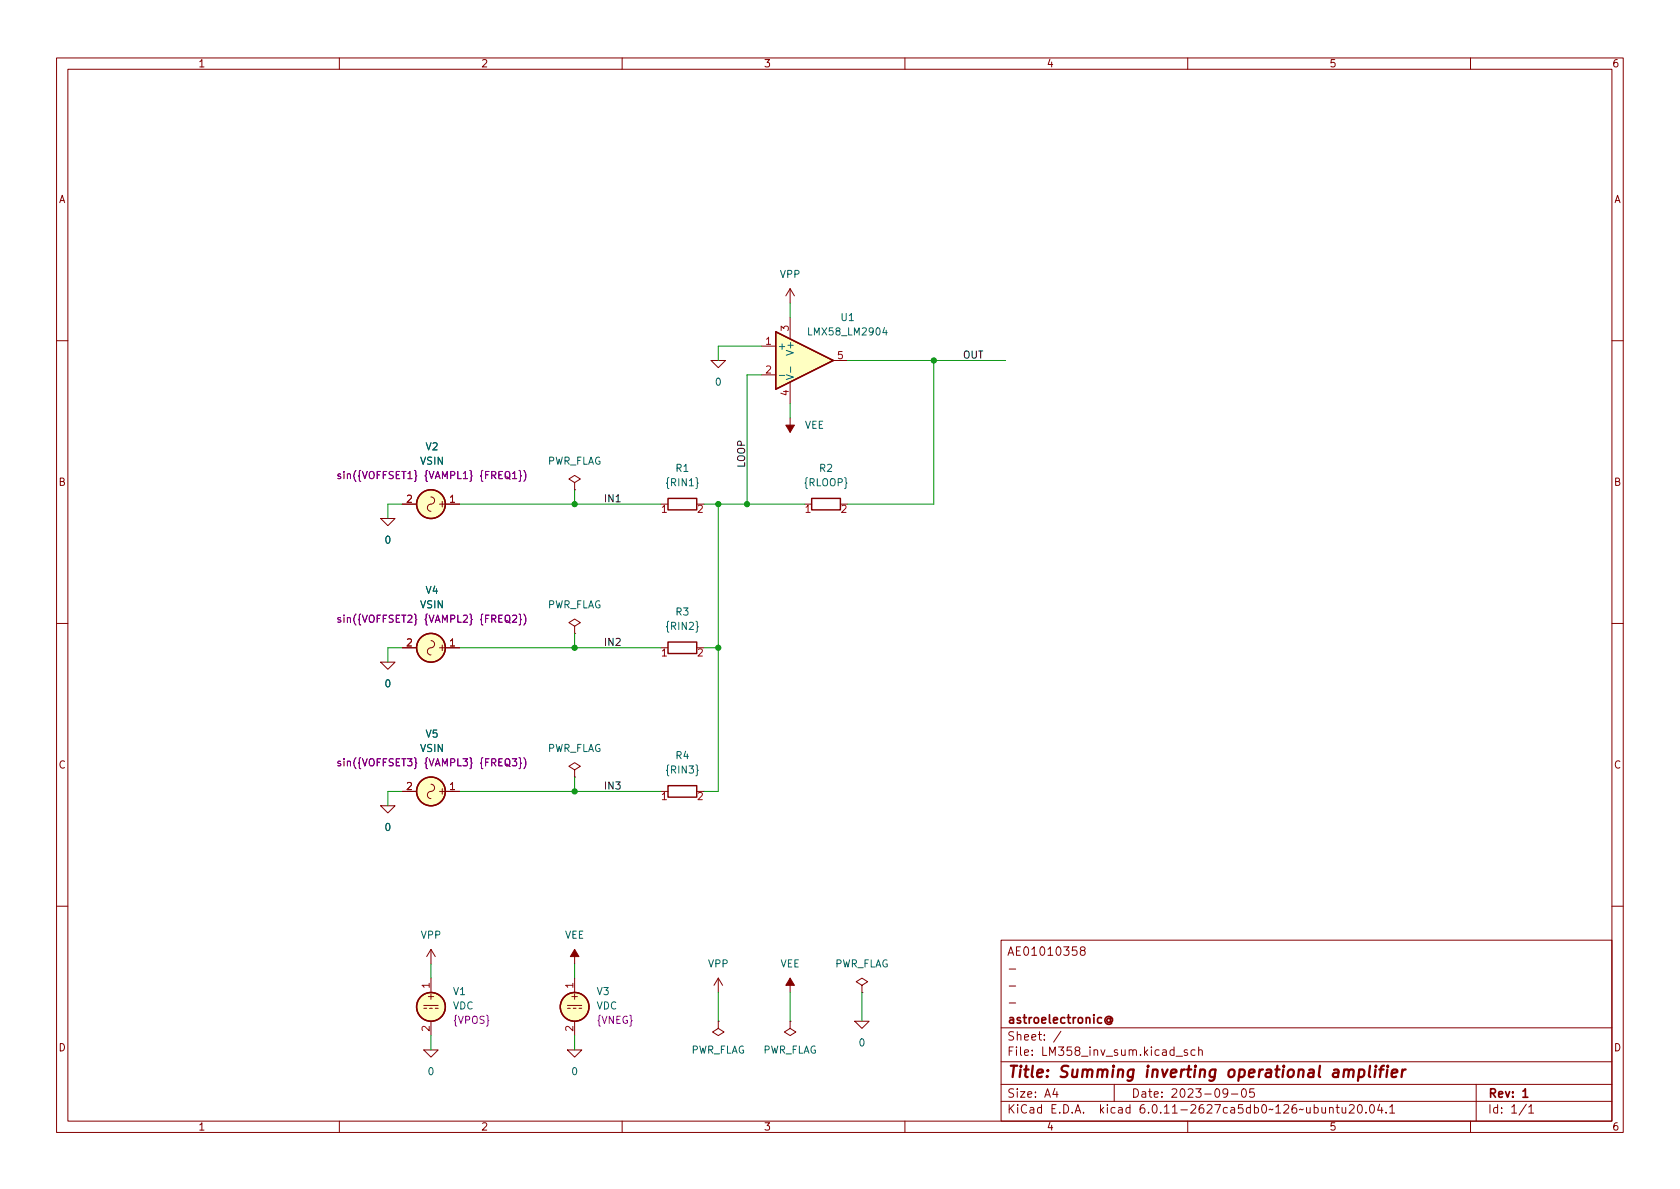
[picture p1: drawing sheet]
(kicad_sch (version 20211123) (generator eeschema)

 (paper "A4")

 (title_block
  (title "Summing inverting operational amplifier")
  (date "2023-09-05")
  (rev "1")
  (company "astroelectronic@")
  (comment 1 "-")
  (comment 2 "-")
  (comment 3 "-")
  (comment 4 "AE01010358"))

 (lib_symbols
  (symbol "Device:R" (pin_names (offset 0) hide) (in_bom yes) (on_board yes)
   (property "Reference" "R" (id 0) (at 2.032 0 90) (effects (font (size 1.27 1.27))))
   (property "Value" "R" (id 1) (at 0 0 90) (effects (font (size 1.27 1.27))))
   (property "Footprint" "" (id 2) (at -1.778 0 90) (effects (font (size 1.27 1.27)) hide))
   (property "Datasheet" "~" (id 3) (at 0 0 0) (effects (font (size 1.27 1.27)) hide))
   (symbol "R_0_1"
    (rectangle (start -1.016 -2.54) (end 1.016 2.54) (stroke (width 0.254) (type default) (color 0 0 0 0)) (fill (type none))))
   (symbol "R_1_1"
    (pin passive line (at 0 3.81 270) (length 1.27) (name "~" (effects (font (size 1.27 1.27)))) (number "1" (effects (font (size 1.27 1.27)))))
    (pin passive line (at 0 -3.81 90) (length 1.27) (name "~" (effects (font (size 1.27 1.27)))) (number "2" (effects (font (size 1.27 1.27)))))))
  (symbol "LM358:LMX58_LM2904" (pin_names (offset 0.254)) (in_bom yes) (on_board yes)
   (property "Reference" "U" (id 0) (at 3.81 3.175 0) (effects (font (size 1.27 1.27)) (justify left)))
   (property "Value" "LMX58_LM2904" (id 1) (at 3.81 -3.175 0) (effects (font (size 1.27 1.27)) (justify left)))
   (property "Footprint" "" (id 2) (at 0 0 0) (effects (font (size 1.27 1.27)) hide))
   (property "Datasheet" "~" (id 3) (at 0 0 0) (effects (font (size 1.27 1.27)) hide))
   (property "Spice_Netlist_Enabled" "Y" (id 4) (at 0 0 0) (effects (font (size 1.27 1.27)) (justify left) hide))
   (property "Spice_Primitive" "X" (id 5) (at 0 0 0) (effects (font (size 1.27 1.27)) (justify left) hide))
   (symbol "LMX58_LM2904_0_1"
    (polyline (pts (xy 5.08 0) (xy -5.08 5.08) (xy -5.08 -5.08) (xy 5.08 0)) (stroke (width 0.254) (type default) (color 0 0 0 0)) (fill (type background))))
   (symbol "LMX58_LM2904_1_1"
    (pin passive line (at -7.62 2.54 0) (length 2.54) (name "+" (effects (font (size 1.27 1.27)))) (number "1" (effects (font (size 1.27 1.27)))))
    (pin passive line (at -7.62 -2.54 0) (length 2.54) (name "-" (effects (font (size 1.27 1.27)))) (number "2" (effects (font (size 1.27 1.27)))))
    (pin passive line (at -2.54 7.62 270) (length 3.81) (name "V+" (effects (font (size 1.27 1.27)))) (number "3" (effects (font (size 1.27 1.27)))))
    (pin passive line (at -2.54 -7.62 90) (length 3.81) (name "V-" (effects (font (size 1.27 1.27)))) (number "4" (effects (font (size 1.27 1.27)))))
    (pin passive line (at 7.62 0 180) (length 2.54) (name "~" (effects (font (size 1.27 1.27)))) (number "5" (effects (font (size 1.27 1.27)))))))
  (symbol "R_1" (pin_names (offset 0) hide) (in_bom yes) (on_board yes)
   (property "Reference" "R" (id 0) (at 2.032 0 90) (effects (font (size 1.27 1.27))))
   (property "Value" "R_1" (id 1) (at 0 0 90) (effects (font (size 1.27 1.27))))
   (property "Footprint" "" (id 2) (at -1.778 0 90) (effects (font (size 1.27 1.27)) hide))
   (property "Datasheet" "~" (id 3) (at 0 0 0) (effects (font (size 1.27 1.27)) hide))
   (symbol "R_1_0_1"
    (rectangle (start -1.016 -2.54) (end 1.016 2.54) (stroke (width 0.254) (type default) (color 0 0 0 0)) (fill (type none))))
   (symbol "R_1_1_1"
    (pin passive line (at 0 3.81 270) (length 1.27) (name "~" (effects (font (size 1.27 1.27)))) (number "1" (effects (font (size 1.27 1.27)))))
    (pin passive line (at 0 -3.81 90) (length 1.27) (name "~" (effects (font (size 1.27 1.27)))) (number "2" (effects (font (size 1.27 1.27)))))))
  (symbol "Simulation_SPICE:VDC" (pin_names (offset 0.0254) hide) (in_bom yes) (on_board yes)
   (property "Reference" "V" (id 0) (at 2.54 2.54 0) (effects (font (size 1.27 1.27)) (justify left)))
   (property "Value" "VDC" (id 1) (at 2.54 0 0) (effects (font (size 1.27 1.27)) (justify left)))
   (property "Footprint" "" (id 2) (at 0 0 0) (effects (font (size 1.27 1.27)) hide))
   (property "Datasheet" "~" (id 3) (at 0 0 0) (effects (font (size 1.27 1.27)) hide))
   (property "Spice_Netlist_Enabled" "Y" (id 4) (at 0 0 0) (effects (font (size 1.27 1.27)) (justify left) hide))
   (property "Spice_Primitive" "V" (id 5) (at 0 0 0) (effects (font (size 1.27 1.27)) (justify left) hide))
   (property "Spice_Model" "dc(1)" (id 6) (at 2.54 -2.54 0) (effects (font (size 1.27 1.27)) (justify left)))
   (symbol "VDC_0_0"
    (polyline (pts (xy -1.27 0.254) (xy 1.27 0.254)) (stroke (width 0) (type default) (color 0 0 0 0)) (fill (type none)))
    (polyline (pts (xy -0.762 -0.254) (xy -1.27 -0.254)) (stroke (width 0) (type default) (color 0 0 0 0)) (fill (type none)))
    (polyline (pts (xy 0.254 -0.254) (xy -0.254 -0.254)) (stroke (width 0) (type default) (color 0 0 0 0)) (fill (type none)))
    (polyline (pts (xy 1.27 -0.254) (xy 0.762 -0.254)) (stroke (width 0) (type default) (color 0 0 0 0)) (fill (type none)))
    (text "+" (at 0 1.905 0) (effects (font (size 1.27 1.27)))))
   (symbol "VDC_0_1"
    (circle (center 0 0) (radius 2.54) (stroke (width 0.254) (type default) (color 0 0 0 0)) (fill (type background))))
   (symbol "VDC_1_1"
    (pin passive line (at 0 5.08 270) (length 2.54) (name "~" (effects (font (size 1.27 1.27)))) (number "1" (effects (font (size 1.27 1.27)))))
    (pin passive line (at 0 -5.08 90) (length 2.54) (name "~" (effects (font (size 1.27 1.27)))) (number "2" (effects (font (size 1.27 1.27)))))))
  (symbol "Simulation_SPICE:VSIN" (pin_names (offset 0.0254) hide) (in_bom yes) (on_board yes)
   (property "Reference" "V" (id 0) (at 2.54 2.54 0) (effects (font (size 1.27 1.27)) (justify left)))
   (property "Value" "VSIN" (id 1) (at 2.54 0 0) (effects (font (size 1.27 1.27)) (justify left)))
   (property "Footprint" "" (id 2) (at 0 0 0) (effects (font (size 1.27 1.27)) hide))
   (property "Datasheet" "~" (id 3) (at 0 0 0) (effects (font (size 1.27 1.27)) hide))
   (property "Spice_Netlist_Enabled" "Y" (id 4) (at 0 0 0) (effects (font (size 1.27 1.27)) (justify left) hide))
   (property "Spice_Primitive" "V" (id 5) (at 0 0 0) (effects (font (size 1.27 1.27)) (justify left) hide))
   (property "Spice_Model" "sin(0 1 1k)" (id 6) (at 2.54 -2.54 0) (effects (font (size 1.27 1.27)) (justify left)))
   (symbol "VSIN_0_0"
    (arc (start 0 0) (mid -0.635 0.635) (end -1.27 0) (stroke (width 0) (type default) (color 0 0 0 0)) (fill (type none)))
    (arc (start 0 0) (mid 0.635 -0.635) (end 1.27 0) (stroke (width 0) (type default) (color 0 0 0 0)) (fill (type none)))
    (text "+" (at 0 1.905 0) (effects (font (size 1.27 1.27)))))
   (symbol "VSIN_0_1"
    (circle (center 0 0) (radius 2.54) (stroke (width 0.254) (type default) (color 0 0 0 0)) (fill (type background))))
   (symbol "VSIN_1_1"
    (pin passive line (at 0 5.08 270) (length 2.54) (name "~" (effects (font (size 1.27 1.27)))) (number "1" (effects (font (size 1.27 1.27)))))
    (pin passive line (at 0 -5.08 90) (length 2.54) (name "~" (effects (font (size 1.27 1.27)))) (number "2" (effects (font (size 1.27 1.27)))))))
  (symbol "VDC_1" (pin_names (offset 0.0254) hide) (in_bom yes) (on_board yes)
   (property "Reference" "V" (id 0) (at 2.54 2.54 0) (effects (font (size 1.27 1.27)) (justify left)))
   (property "Value" "VDC_1" (id 1) (at 2.54 0 0) (effects (font (size 1.27 1.27)) (justify left)))
   (property "Footprint" "" (id 2) (at 0 0 0) (effects (font (size 1.27 1.27)) hide))
   (property "Datasheet" "~" (id 3) (at 0 0 0) (effects (font (size 1.27 1.27)) hide))
   (property "Spice_Netlist_Enabled" "Y" (id 4) (at 0 0 0) (effects (font (size 1.27 1.27)) (justify left) hide))
   (property "Spice_Primitive" "V" (id 5) (at 0 0 0) (effects (font (size 1.27 1.27)) (justify left) hide))
   (property "Spice_Model" "dc(1)" (id 6) (at 2.54 -2.54 0) (effects (font (size 1.27 1.27)) (justify left)))
   (symbol "VDC_1_0_0"
    (polyline (pts (xy -1.27 0.254) (xy 1.27 0.254)) (stroke (width 0) (type default) (color 0 0 0 0)) (fill (type none)))
    (polyline (pts (xy -0.762 -0.254) (xy -1.27 -0.254)) (stroke (width 0) (type default) (color 0 0 0 0)) (fill (type none)))
    (polyline (pts (xy 0.254 -0.254) (xy -0.254 -0.254)) (stroke (width 0) (type default) (color 0 0 0 0)) (fill (type none)))
    (polyline (pts (xy 1.27 -0.254) (xy 0.762 -0.254)) (stroke (width 0) (type default) (color 0 0 0 0)) (fill (type none)))
    (text "+" (at 0 1.905 0) (effects (font (size 1.27 1.27)))))
   (symbol "VDC_1_0_1"
    (circle (center 0 0) (radius 2.54) (stroke (width 0.254) (type default) (color 0 0 0 0)) (fill (type background))))
   (symbol "VDC_1_1_1"
    (pin passive line (at 0 5.08 270) (length 2.54) (name "~" (effects (font (size 1.27 1.27)))) (number "1" (effects (font (size 1.27 1.27)))))
    (pin passive line (at 0 -5.08 90) (length 2.54) (name "~" (effects (font (size 1.27 1.27)))) (number "2" (effects (font (size 1.27 1.27)))))))
  (symbol "power:PWR_FLAG" (power) (pin_numbers hide) (pin_names (offset 0) hide) (in_bom yes) (on_board yes)
   (property "Reference" "#FLG" (id 0) (at 0 1.905 0) (effects (font (size 1.27 1.27)) hide))
   (property "Value" "PWR_FLAG" (id 1) (at 0 3.81 0) (effects (font (size 1.27 1.27))))
   (property "Footprint" "" (id 2) (at 0 0 0) (effects (font (size 1.27 1.27)) hide))
   (property "Datasheet" "~" (id 3) (at 0 0 0) (effects (font (size 1.27 1.27)) hide))
   (symbol "PWR_FLAG_0_0"
    (pin power_out line (at 0 0 90) (length 0) (name "pwr" (effects (font (size 1.27 1.27)))) (number "1" (effects (font (size 1.27 1.27))))))
   (symbol "PWR_FLAG_0_1"
    (polyline (pts (xy 0 0) (xy 0 1.27) (xy -1.016 1.905) (xy 0 2.54) (xy 1.016 1.905) (xy 0 1.27)) (stroke (width 0) (type default) (color 0 0 0 0)) (fill (type none)))))
  (symbol "power:VEE" (power) (pin_names (offset 0)) (in_bom yes) (on_board yes)
   (property "Reference" "#PWR" (id 0) (at 0 -3.81 0) (effects (font (size 1.27 1.27)) hide))
   (property "Value" "VEE" (id 1) (at 0 3.81 0) (effects (font (size 1.27 1.27))))
   (property "Footprint" "" (id 2) (at 0 0 0) (effects (font (size 1.27 1.27)) hide))
   (property "Datasheet" "" (id 3) (at 0 0 0) (effects (font (size 1.27 1.27)) hide))
   (symbol "VEE_0_1"
    (polyline (pts (xy 0 0) (xy 0 2.54)) (stroke (width 0) (type default) (color 0 0 0 0)) (fill (type none)))
    (polyline (pts (xy 0.762 1.27) (xy -0.762 1.27) (xy 0 2.54) (xy 0.762 1.27)) (stroke (width 0) (type default) (color 0 0 0 0)) (fill (type outline))))
   (symbol "VEE_1_1"
    (pin power_in line (at 0 0 90) (length 0) hide (name "VEE" (effects (font (size 1.27 1.27)))) (number "1" (effects (font (size 1.27 1.27)))))))
  (symbol "power:VPP" (power) (pin_names (offset 0)) (in_bom yes) (on_board yes)
   (property "Reference" "#PWR" (id 0) (at 0 -3.81 0) (effects (font (size 1.27 1.27)) hide))
   (property "Value" "VPP" (id 1) (at 0 3.81 0) (effects (font (size 1.27 1.27))))
   (property "Footprint" "" (id 2) (at 0 0 0) (effects (font (size 1.27 1.27)) hide))
   (property "Datasheet" "" (id 3) (at 0 0 0) (effects (font (size 1.27 1.27)) hide))
   (symbol "VPP_0_1"
    (polyline (pts (xy -0.762 1.27) (xy 0 2.54)) (stroke (width 0) (type default) (color 0 0 0 0)) (fill (type none)))
    (polyline (pts (xy 0 0) (xy 0 2.54)) (stroke (width 0) (type default) (color 0 0 0 0)) (fill (type none)))
    (polyline (pts (xy 0 2.54) (xy 0.762 1.27)) (stroke (width 0) (type default) (color 0 0 0 0)) (fill (type none))))
   (symbol "VPP_1_1"
    (pin power_in line (at 0 0 90) (length 0) hide (name "VPP" (effects (font (size 1.27 1.27)))) (number "1" (effects (font (size 1.27 1.27)))))))
  (symbol "pspice:0" (power) (pin_names (offset 0)) (in_bom yes) (on_board yes)
   (property "Reference" "#GND" (id 0) (at 0 -2.54 0) (effects (font (size 1.27 1.27)) hide))
   (property "Value" "0" (id 1) (at 0 -1.778 0) (effects (font (size 1.27 1.27))))
   (property "Footprint" "" (id 2) (at 0 0 0) (effects (font (size 1.27 1.27)) hide))
   (property "Datasheet" "~" (id 3) (at 0 0 0) (effects (font (size 1.27 1.27)) hide))
   (symbol "0_0_1"
    (polyline (pts (xy -1.27 0) (xy 0 -1.27) (xy 1.27 0) (xy -1.27 0)) (stroke (width 0) (type default) (color 0 0 0 0)) (fill (type none))))
   (symbol "0_1_1"
    (pin power_in line (at 0 0 0) (length 0) hide (name "0" (effects (font (size 1.016 1.016)))) (number "1" (effects (font (size 1.016 1.016))))))))

 (junction (at 127 114.3) (diameter 0) (color 0 0 0 0))
 (junction (at 101.6 114.3) (diameter 0) (color 0 0 0 0))
 (junction (at 127 88.9) (diameter 0) (color 0 0 0 0))
 (junction (at 132.08 88.9) (diameter 0) (color 0 0 0 0))
 (junction (at 101.6 88.9) (diameter 0) (color 0 0 0 0))
 (junction (at 101.6 139.7) (diameter 0) (color 0 0 0 0))
 (junction (at 165.1 63.5) (diameter 0) (color 0 0 0 0))

 (wire (pts (xy 101.6 86.36) (xy 101.6 88.9)) (stroke (width 0) (type default) (color 0 0 0 0)))
 (wire (pts (xy 132.08 88.9) (xy 142.24 88.9)) (stroke (width 0) (type default) (color 0 0 0 0)))
 (wire (pts (xy 68.58 114.3) (xy 71.12 114.3)) (stroke (width 0) (type default) (color 0 0 0 0)))
 (wire (pts (xy 139.7 175.26) (xy 139.7 180.34)) (stroke (width 0) (type default) (color 0 0 0 0)))
 (wire (pts (xy 127 88.9) (xy 127 114.3)) (stroke (width 0) (type default) (color 0 0 0 0)))
 (wire (pts (xy 68.58 88.9) (xy 71.12 88.9)) (stroke (width 0) (type default) (color 0 0 0 0)))
 (wire (pts (xy 134.62 60.96) (xy 127 60.96)) (stroke (width 0) (type default) (color 0 0 0 0)))
 (wire (pts (xy 149.86 88.9) (xy 165.1 88.9)) (stroke (width 0) (type default) (color 0 0 0 0)))
 (wire (pts (xy 101.6 114.3) (xy 81.28 114.3)) (stroke (width 0) (type default) (color 0 0 0 0)))
 (wire (pts (xy 101.6 139.7) (xy 81.28 139.7)) (stroke (width 0) (type default) (color 0 0 0 0)))
 (wire (pts (xy 132.08 66.04) (xy 132.08 88.9)) (stroke (width 0) (type default) (color 0 0 0 0)))
 (wire (pts (xy 139.7 53.34) (xy 139.7 55.88)) (stroke (width 0) (type default) (color 0 0 0 0)))
 (wire (pts (xy 101.6 170.18) (xy 101.6 172.72)) (stroke (width 0) (type default) (color 0 0 0 0)))
 (wire (pts (xy 76.2 170.18) (xy 76.2 172.72)) (stroke (width 0) (type default) (color 0 0 0 0)))
 (wire (pts (xy 134.62 66.04) (xy 132.08 66.04)) (stroke (width 0) (type default) (color 0 0 0 0)))
 (wire (pts (xy 101.6 182.88) (xy 101.6 185.42)) (stroke (width 0) (type default) (color 0 0 0 0)))
 (wire (pts (xy 139.7 71.12) (xy 139.7 73.66)) (stroke (width 0) (type default) (color 0 0 0 0)))
 (wire (pts (xy 165.1 63.5) (xy 149.86 63.5)) (stroke (width 0) (type default) (color 0 0 0 0)))
 (wire (pts (xy 68.58 88.9) (xy 68.58 91.44)) (stroke (width 0) (type default) (color 0 0 0 0)))
 (wire (pts (xy 116.84 139.7) (xy 101.6 139.7)) (stroke (width 0) (type default) (color 0 0 0 0)))
 (wire (pts (xy 101.6 111.76) (xy 101.6 114.3)) (stroke (width 0) (type default) (color 0 0 0 0)))
 (wire (pts (xy 152.4 175.26) (xy 152.4 180.34)) (stroke (width 0) (type default) (color 0 0 0 0)))
 (wire (pts (xy 101.6 137.16) (xy 101.6 139.7)) (stroke (width 0) (type default) (color 0 0 0 0)))
 (wire (pts (xy 165.1 63.5) (xy 177.8 63.5)) (stroke (width 0) (type default) (color 0 0 0 0)))
 (wire (pts (xy 127 139.7) (xy 127 114.3)) (stroke (width 0) (type default) (color 0 0 0 0)))
 (wire (pts (xy 124.46 88.9) (xy 127 88.9)) (stroke (width 0) (type default) (color 0 0 0 0)))
 (wire (pts (xy 124.46 139.7) (xy 127 139.7)) (stroke (width 0) (type default) (color 0 0 0 0)))
 (wire (pts (xy 68.58 139.7) (xy 71.12 139.7)) (stroke (width 0) (type default) (color 0 0 0 0)))
 (wire (pts (xy 116.84 114.3) (xy 101.6 114.3)) (stroke (width 0) (type default) (color 0 0 0 0)))
 (wire (pts (xy 127 114.3) (xy 124.46 114.3)) (stroke (width 0) (type default) (color 0 0 0 0)))
 (wire (pts (xy 76.2 182.88) (xy 76.2 185.42)) (stroke (width 0) (type default) (color 0 0 0 0)))
 (wire (pts (xy 127 175.26) (xy 127 180.34)) (stroke (width 0) (type default) (color 0 0 0 0)))
 (wire (pts (xy 68.58 139.7) (xy 68.58 142.24)) (stroke (width 0) (type default) (color 0 0 0 0)))
 (wire (pts (xy 116.84 88.9) (xy 101.6 88.9)) (stroke (width 0) (type default) (color 0 0 0 0)))
 (wire (pts (xy 165.1 88.9) (xy 165.1 63.5)) (stroke (width 0) (type default) (color 0 0 0 0)))
 (wire (pts (xy 127 88.9) (xy 132.08 88.9)) (stroke (width 0) (type default) (color 0 0 0 0)))
 (wire (pts (xy 101.6 88.9) (xy 81.28 88.9)) (stroke (width 0) (type default) (color 0 0 0 0)))
 (wire (pts (xy 127 60.96) (xy 127 63.5)) (stroke (width 0) (type default) (color 0 0 0 0)))
 (wire (pts (xy 68.58 114.3) (xy 68.58 116.84)) (stroke (width 0) (type default) (color 0 0 0 0)))

 (label "IN2" (at 106.68 114.3 0) (effects (font (size 1.27 1.27)) (justify left bottom)))
 (label "LOOP" (at 132.08 82.55 90) (effects (font (size 1.27 1.27)) (justify left bottom)))
 (label "OUT" (at 170.18 63.5 0) (effects (font (size 1.27 1.27)) (justify left bottom)))
 (label "IN3" (at 106.68 139.7 0) (effects (font (size 1.27 1.27)) (justify left bottom)))
 (label "IN1" (at 106.68 88.9 0) (effects (font (size 1.27 1.27)) (justify left bottom)))

 (symbol (lib_id "Simulation_SPICE:VDC") (at 101.6 177.8 0) (unit 1) (in_bom yes) (on_board yes) (fields_autoplaced)
  (property "Reference" "V3" (id 0) (at 105.41 175.0701 0) (effects (font (size 1.27 1.27)) (justify left)))
  (property "Value" "VDC" (id 1) (at 105.41 177.6101 0) (effects (font (size 1.27 1.27)) (justify left)))
  (property "Footprint" "" (id 2) (at 101.6 177.8 0) (effects (font (size 1.27 1.27)) hide))
  (property "Datasheet" "~" (id 3) (at 101.6 177.8 0) (effects (font (size 1.27 1.27)) hide))
  (property "Spice_Netlist_Enabled" "Y" (id 4) (at 101.6 177.8 0) (effects (font (size 1.27 1.27)) (justify left) hide))
  (property "Spice_Primitive" "V" (id 5) (at 101.6 177.8 0) (effects (font (size 1.27 1.27)) (justify left) hide))
  (property "Spice_Model" "{VNEG}" (id 6) (at 105.41 180.1501 0) (effects (font (size 1.27 1.27)) (justify left))) (pin "1") (pin "2"))

 (symbol (lib_id "power:VPP") (at 76.2 170.18 0) (unit 1) (in_bom yes) (on_board yes) (fields_autoplaced)
  (property "Reference" "#PWR01" (id 0) (at 76.2 173.99 0) (effects (font (size 1.27 1.27)) hide))
  (property "Value" "VPP" (id 1) (at 76.2 165.1 0))
  (property "Footprint" "" (id 2) (at 76.2 170.18 0) (effects (font (size 1.27 1.27)) hide))
  (property "Datasheet" "" (id 3) (at 76.2 170.18 0) (effects (font (size 1.27 1.27)) hide)) (pin "1"))

 (symbol (lib_id "power:PWR_FLAG") (at 101.6 86.36 0) (unit 1) (in_bom yes) (on_board yes) (fields_autoplaced)
  (property "Reference" "#FLG01" (id 0) (at 101.6 84.455 0) (effects (font (size 1.27 1.27)) hide))
  (property "Value" "PWR_FLAG" (id 1) (at 101.6 81.28 0))
  (property "Footprint" "" (id 2) (at 101.6 86.36 0) (effects (font (size 1.27 1.27)) hide))
  (property "Datasheet" "~" (id 3) (at 101.6 86.36 0) (effects (font (size 1.27 1.27)) hide)) (pin "1"))

 (symbol (lib_id "Simulation_SPICE:VSIN") (at 76.2 139.7 270) (unit 1) (in_bom yes) (on_board yes) (fields_autoplaced)
  (property "Reference" "V5" (id 0) (at 76.3897 129.54 90))
  (property "Value" "VSIN" (id 1) (at 76.3897 132.08 90))
  (property "Footprint" "" (id 2) (at 76.2 139.7 0) (effects (font (size 1.27 1.27)) hide))
  (property "Datasheet" "~" (id 3) (at 76.2 139.7 0) (effects (font (size 1.27 1.27)) hide))
  (property "Spice_Netlist_Enabled" "Y" (id 4) (at 76.2 139.7 0) (effects (font (size 1.27 1.27)) (justify left) hide))
  (property "Spice_Primitive" "V" (id 5) (at 76.2 139.7 0) (effects (font (size 1.27 1.27)) (justify left) hide))
  (property "Spice_Model" "sin({VOFFSET3} {VAMPL3} {FREQ3})" (id 6) (at 76.3897 134.62 90)) (pin "1") (pin "2"))

 (symbol (lib_id "pspice:0") (at 152.4 180.34 0) (unit 1) (in_bom yes) (on_board yes) (fields_autoplaced)
  (property "Reference" "#GND05" (id 0) (at 152.4 182.88 0) (effects (font (size 1.27 1.27)) hide))
  (property "Value" "0" (id 1) (at 152.4 184.15 0))
  (property "Footprint" "" (id 2) (at 152.4 180.34 0) (effects (font (size 1.27 1.27)) hide))
  (property "Datasheet" "~" (id 3) (at 152.4 180.34 0) (effects (font (size 1.27 1.27)) hide)) (pin "1"))

 (symbol (lib_id "pspice:0") (at 68.58 116.84 0) (unit 1) (in_bom yes) (on_board yes) (fields_autoplaced)
  (property "Reference" "#GND0101" (id 0) (at 68.58 119.38 0) (effects (font (size 1.27 1.27)) hide))
  (property "Value" "0" (id 1) (at 68.58 120.65 0))
  (property "Footprint" "" (id 2) (at 68.58 116.84 0) (effects (font (size 1.27 1.27)) hide))
  (property "Datasheet" "~" (id 3) (at 68.58 116.84 0) (effects (font (size 1.27 1.27)) hide)) (pin "1"))

 (symbol (lib_id "pspice:0") (at 68.58 142.24 0) (unit 1) (in_bom yes) (on_board yes) (fields_autoplaced)
  (property "Reference" "#GND02" (id 0) (at 68.58 144.78 0) (effects (font (size 1.27 1.27)) hide))
  (property "Value" "0" (id 1) (at 68.58 146.05 0))
  (property "Footprint" "" (id 2) (at 68.58 142.24 0) (effects (font (size 1.27 1.27)) hide))
  (property "Datasheet" "~" (id 3) (at 68.58 142.24 0) (effects (font (size 1.27 1.27)) hide)) (pin "1"))

 (symbol (lib_id "power:PWR_FLAG") (at 101.6 111.76 0) (unit 1) (in_bom yes) (on_board yes) (fields_autoplaced)
  (property "Reference" "#FLG0101" (id 0) (at 101.6 109.855 0) (effects (font (size 1.27 1.27)) hide))
  (property "Value" "PWR_FLAG" (id 1) (at 101.6 106.68 0))
  (property "Footprint" "" (id 2) (at 101.6 111.76 0) (effects (font (size 1.27 1.27)) hide))
  (property "Datasheet" "~" (id 3) (at 101.6 111.76 0) (effects (font (size 1.27 1.27)) hide)) (pin "1"))

 (symbol (lib_name "R_1") (lib_id "Device:R") (at 120.65 114.3 90) (unit 1) (in_bom yes) (on_board yes) (fields_autoplaced)
  (property "Reference" "R3" (id 0) (at 120.65 107.95 90))
  (property "Value" "{RIN2}" (id 1) (at 120.65 110.49 90))
  (property "Footprint" "" (id 2) (at 120.65 116.078 90) (effects (font (size 1.27 1.27)) hide))
  (property "Datasheet" "~" (id 3) (at 120.65 114.3 0) (effects (font (size 1.27 1.27)) hide)) (pin "1") (pin "2"))

 (symbol (lib_id "power:PWR_FLAG") (at 101.6 137.16 0) (unit 1) (in_bom yes) (on_board yes) (fields_autoplaced)
  (property "Reference" "#FLG0102" (id 0) (at 101.6 135.255 0) (effects (font (size 1.27 1.27)) hide))
  (property "Value" "PWR_FLAG" (id 1) (at 101.6 132.08 0))
  (property "Footprint" "" (id 2) (at 101.6 137.16 0) (effects (font (size 1.27 1.27)) hide))
  (property "Datasheet" "~" (id 3) (at 101.6 137.16 0) (effects (font (size 1.27 1.27)) hide)) (pin "1"))

 (symbol (lib_id "Device:R") (at 146.05 88.9 90) (unit 1) (in_bom yes) (on_board yes) (fields_autoplaced)
  (property "Reference" "R2" (id 0) (at 146.05 82.55 90))
  (property "Value" "{RLOOP}" (id 1) (at 146.05 85.09 90))
  (property "Footprint" "" (id 2) (at 146.05 90.678 90) (effects (font (size 1.27 1.27)) hide))
  (property "Datasheet" "~" (id 3) (at 146.05 88.9 0) (effects (font (size 1.27 1.27)) hide)) (pin "1") (pin "2"))

 (symbol (lib_id "pspice:0") (at 127 63.5 0) (unit 1) (in_bom yes) (on_board yes) (fields_autoplaced)
  (property "Reference" "#GND04" (id 0) (at 127 66.04 0) (effects (font (size 1.27 1.27)) hide))
  (property "Value" "0" (id 1) (at 127 67.31 0))
  (property "Footprint" "" (id 2) (at 127 63.5 0) (effects (font (size 1.27 1.27)) hide))
  (property "Datasheet" "~" (id 3) (at 127 63.5 0) (effects (font (size 1.27 1.27)) hide)) (pin "1"))

 (symbol (lib_id "power:PWR_FLAG") (at 139.7 180.34 180) (unit 1) (in_bom yes) (on_board yes) (fields_autoplaced)
  (property "Reference" "#FLG03" (id 0) (at 139.7 182.245 0) (effects (font (size 1.27 1.27)) hide))
  (property "Value" "PWR_FLAG" (id 1) (at 139.7 185.42 0))
  (property "Footprint" "" (id 2) (at 139.7 180.34 0) (effects (font (size 1.27 1.27)) hide))
  (property "Datasheet" "~" (id 3) (at 139.7 180.34 0) (effects (font (size 1.27 1.27)) hide)) (pin "1"))

 (symbol (lib_id "Simulation_SPICE:VSIN") (at 76.2 114.3 270) (unit 1) (in_bom yes) (on_board yes) (fields_autoplaced)
  (property "Reference" "V4" (id 0) (at 76.3897 104.14 90))
  (property "Value" "VSIN" (id 1) (at 76.3897 106.68 90))
  (property "Footprint" "" (id 2) (at 76.2 114.3 0) (effects (font (size 1.27 1.27)) hide))
  (property "Datasheet" "~" (id 3) (at 76.2 114.3 0) (effects (font (size 1.27 1.27)) hide))
  (property "Spice_Netlist_Enabled" "Y" (id 4) (at 76.2 114.3 0) (effects (font (size 1.27 1.27)) (justify left) hide))
  (property "Spice_Primitive" "V" (id 5) (at 76.2 114.3 0) (effects (font (size 1.27 1.27)) (justify left) hide))
  (property "Spice_Model" "sin({VOFFSET2} {VAMPL2} {FREQ2})" (id 6) (at 76.3897 109.22 90)) (pin "1") (pin "2"))

 (symbol (lib_id "power:PWR_FLAG") (at 127 180.34 180) (unit 1) (in_bom yes) (on_board yes) (fields_autoplaced)
  (property "Reference" "#FLG02" (id 0) (at 127 182.245 0) (effects (font (size 1.27 1.27)) hide))
  (property "Value" "PWR_FLAG" (id 1) (at 127 185.42 0))
  (property "Footprint" "" (id 2) (at 127 180.34 0) (effects (font (size 1.27 1.27)) hide))
  (property "Datasheet" "~" (id 3) (at 127 180.34 0) (effects (font (size 1.27 1.27)) hide)) (pin "1"))

 (symbol (lib_id "power:VEE") (at 139.7 175.26 0) (unit 1) (in_bom yes) (on_board yes) (fields_autoplaced)
  (property "Reference" "#PWR06" (id 0) (at 139.7 179.07 0) (effects (font (size 1.27 1.27)) hide))
  (property "Value" "VEE" (id 1) (at 139.7 170.18 0))
  (property "Footprint" "" (id 2) (at 139.7 175.26 0) (effects (font (size 1.27 1.27)) hide))
  (property "Datasheet" "" (id 3) (at 139.7 175.26 0) (effects (font (size 1.27 1.27)) hide)) (pin "1"))

 (symbol (lib_id "power:PWR_FLAG") (at 152.4 175.26 0) (unit 1) (in_bom yes) (on_board yes) (fields_autoplaced)
  (property "Reference" "#FLG04" (id 0) (at 152.4 173.355 0) (effects (font (size 1.27 1.27)) hide))
  (property "Value" "PWR_FLAG" (id 1) (at 152.4 170.18 0))
  (property "Footprint" "" (id 2) (at 152.4 175.26 0) (effects (font (size 1.27 1.27)) hide))
  (property "Datasheet" "~" (id 3) (at 152.4 175.26 0) (effects (font (size 1.27 1.27)) hide)) (pin "1"))

 (symbol (lib_name "VDC_1") (lib_id "Simulation_SPICE:VDC") (at 76.2 177.8 0) (unit 1) (in_bom yes) (on_board yes) (fields_autoplaced)
  (property "Reference" "V1" (id 0) (at 80.01 175.0701 0) (effects (font (size 1.27 1.27)) (justify left)))
  (property "Value" "VDC" (id 1) (at 80.01 177.6101 0) (effects (font (size 1.27 1.27)) (justify left)))
  (property "Footprint" "" (id 2) (at 76.2 177.8 0) (effects (font (size 1.27 1.27)) hide))
  (property "Datasheet" "~" (id 3) (at 76.2 177.8 0) (effects (font (size 1.27 1.27)) hide))
  (property "Spice_Netlist_Enabled" "Y" (id 4) (at 76.2 177.8 0) (effects (font (size 1.27 1.27)) (justify left) hide))
  (property "Spice_Primitive" "V" (id 5) (at 76.2 177.8 0) (effects (font (size 1.27 1.27)) (justify left) hide))
  (property "Spice_Model" "{VPOS}" (id 6) (at 80.01 180.1501 0) (effects (font (size 1.27 1.27)) (justify left))) (pin "1") (pin "2"))

 (symbol (lib_id "pspice:0") (at 76.2 185.42 0) (unit 1) (in_bom yes) (on_board yes) (fields_autoplaced)
  (property "Reference" "#GND01" (id 0) (at 76.2 187.96 0) (effects (font (size 1.27 1.27)) hide))
  (property "Value" "0" (id 1) (at 76.2 189.23 0))
  (property "Footprint" "" (id 2) (at 76.2 185.42 0) (effects (font (size 1.27 1.27)) hide))
  (property "Datasheet" "~" (id 3) (at 76.2 185.42 0) (effects (font (size 1.27 1.27)) hide)) (pin "1"))

 (symbol (lib_name "R_1") (lib_id "Device:R") (at 120.65 88.9 90) (unit 1) (in_bom yes) (on_board yes) (fields_autoplaced)
  (property "Reference" "R1" (id 0) (at 120.65 82.55 90))
  (property "Value" "{RIN1}" (id 1) (at 120.65 85.09 90))
  (property "Footprint" "" (id 2) (at 120.65 90.678 90) (effects (font (size 1.27 1.27)) hide))
  (property "Datasheet" "~" (id 3) (at 120.65 88.9 0) (effects (font (size 1.27 1.27)) hide)) (pin "1") (pin "2"))

 (symbol (lib_name "R_1") (lib_id "Device:R") (at 120.65 139.7 90) (unit 1) (in_bom yes) (on_board yes) (fields_autoplaced)
  (property "Reference" "R4" (id 0) (at 120.65 133.35 90))
  (property "Value" "{RIN3}" (id 1) (at 120.65 135.89 90))
  (property "Footprint" "" (id 2) (at 120.65 141.478 90) (effects (font (size 1.27 1.27)) hide))
  (property "Datasheet" "~" (id 3) (at 120.65 139.7 0) (effects (font (size 1.27 1.27)) hide)) (pin "1") (pin "2"))

 (symbol (lib_id "pspice:0") (at 101.6 185.42 0) (unit 1) (in_bom yes) (on_board yes) (fields_autoplaced)
  (property "Reference" "#GND03" (id 0) (at 101.6 187.96 0) (effects (font (size 1.27 1.27)) hide))
  (property "Value" "0" (id 1) (at 101.6 189.23 0))
  (property "Footprint" "" (id 2) (at 101.6 185.42 0) (effects (font (size 1.27 1.27)) hide))
  (property "Datasheet" "~" (id 3) (at 101.6 185.42 0) (effects (font (size 1.27 1.27)) hide)) (pin "1"))

 (symbol (lib_id "power:VPP") (at 139.7 53.34 0) (unit 1) (in_bom yes) (on_board yes) (fields_autoplaced)
  (property "Reference" "#PWR03" (id 0) (at 139.7 57.15 0) (effects (font (size 1.27 1.27)) hide))
  (property "Value" "VPP" (id 1) (at 139.7 48.26 0))
  (property "Footprint" "" (id 2) (at 139.7 53.34 0) (effects (font (size 1.27 1.27)) hide))
  (property "Datasheet" "" (id 3) (at 139.7 53.34 0) (effects (font (size 1.27 1.27)) hide)) (pin "1"))

 (symbol (lib_id "power:VEE") (at 139.7 73.66 180) (unit 1) (in_bom yes) (on_board yes) (fields_autoplaced)
  (property "Reference" "#PWR04" (id 0) (at 139.7 69.85 0) (effects (font (size 1.27 1.27)) hide))
  (property "Value" "VEE" (id 1) (at 142.24 74.9299 0) (effects (font (size 1.27 1.27)) (justify right)))
  (property "Footprint" "" (id 2) (at 139.7 73.66 0) (effects (font (size 1.27 1.27)) hide))
  (property "Datasheet" "" (id 3) (at 139.7 73.66 0) (effects (font (size 1.27 1.27)) hide)) (pin "1"))

 (symbol (lib_id "power:VPP") (at 127 175.26 0) (unit 1) (in_bom yes) (on_board yes) (fields_autoplaced)
  (property "Reference" "#PWR05" (id 0) (at 127 179.07 0) (effects (font (size 1.27 1.27)) hide))
  (property "Value" "VPP" (id 1) (at 127 170.18 0))
  (property "Footprint" "" (id 2) (at 127 175.26 0) (effects (font (size 1.27 1.27)) hide))
  (property "Datasheet" "" (id 3) (at 127 175.26 0) (effects (font (size 1.27 1.27)) hide)) (pin "1"))

 (symbol (lib_id "power:VEE") (at 101.6 170.18 0) (unit 1) (in_bom yes) (on_board yes) (fields_autoplaced)
  (property "Reference" "#PWR02" (id 0) (at 101.6 173.99 0) (effects (font (size 1.27 1.27)) hide))
  (property "Value" "VEE" (id 1) (at 101.6 165.1 0))
  (property "Footprint" "" (id 2) (at 101.6 170.18 0) (effects (font (size 1.27 1.27)) hide))
  (property "Datasheet" "" (id 3) (at 101.6 170.18 0) (effects (font (size 1.27 1.27)) hide)) (pin "1"))

 (symbol (lib_id "LM358:LMX58_LM2904") (at 142.24 63.5 0) (unit 1) (in_bom yes) (on_board yes)
  (property "Reference" "U1" (id 0) (at 149.86 55.88 0))
  (property "Value" "LMX58_LM2904" (id 1) (at 149.86 58.42 0))
  (property "Footprint" "" (id 2) (at 142.24 63.5 0) (effects (font (size 1.27 1.27)) hide))
  (property "Datasheet" "~" (id 3) (at 142.24 63.5 0) (effects (font (size 1.27 1.27)) hide))
  (property "Spice_Netlist_Enabled" "Y" (id 4) (at 142.24 63.5 0) (effects (font (size 1.27 1.27)) (justify left) hide))
  (property "Spice_Primitive" "X" (id 5) (at 142.24 63.5 0) (effects (font (size 1.27 1.27)) (justify left) hide))
  (property "Spice_Model" "LMX58_LM2904" (id 6) (at 142.24 63.5 0) (effects (font (size 1.27 1.27)) hide))
  (property "Spice_Lib_File" "/home/astroelectronica/kicad/projects/LM358/models/lmx58_lm2904.lib" (id 7) (at 142.24 63.5 0) (effects (font (size 1.27 1.27)) hide)) (pin "1") (pin "2") (pin "3") (pin "4") (pin "5"))

 (symbol (lib_id "Simulation_SPICE:VSIN") (at 76.2 88.9 270) (unit 1) (in_bom yes) (on_board yes) (fields_autoplaced)
  (property "Reference" "V2" (id 0) (at 76.3897 78.74 90))
  (property "Value" "VSIN" (id 1) (at 76.3897 81.28 90))
  (property "Footprint" "" (id 2) (at 76.2 88.9 0) (effects (font (size 1.27 1.27)) hide))
  (property "Datasheet" "~" (id 3) (at 76.2 88.9 0) (effects (font (size 1.27 1.27)) hide))
  (property "Spice_Netlist_Enabled" "Y" (id 4) (at 76.2 88.9 0) (effects (font (size 1.27 1.27)) (justify left) hide))
  (property "Spice_Primitive" "V" (id 5) (at 76.2 88.9 0) (effects (font (size 1.27 1.27)) (justify left) hide))
  (property "Spice_Model" "sin({VOFFSET1} {VAMPL1} {FREQ1})" (id 6) (at 76.3897 83.82 90)) (pin "1") (pin "2"))

 (symbol (lib_id "pspice:0") (at 68.58 91.44 0) (unit 1) (in_bom yes) (on_board yes) (fields_autoplaced)
  (property "Reference" "#GND0102" (id 0) (at 68.58 93.98 0) (effects (font (size 1.27 1.27)) hide))
  (property "Value" "0" (id 1) (at 68.58 95.25 0))
  (property "Footprint" "" (id 2) (at 68.58 91.44 0) (effects (font (size 1.27 1.27)) hide))
  (property "Datasheet" "~" (id 3) (at 68.58 91.44 0) (effects (font (size 1.27 1.27)) hide)) (pin "1"))

 (sheet_instances (path "" (page "1")))

)
